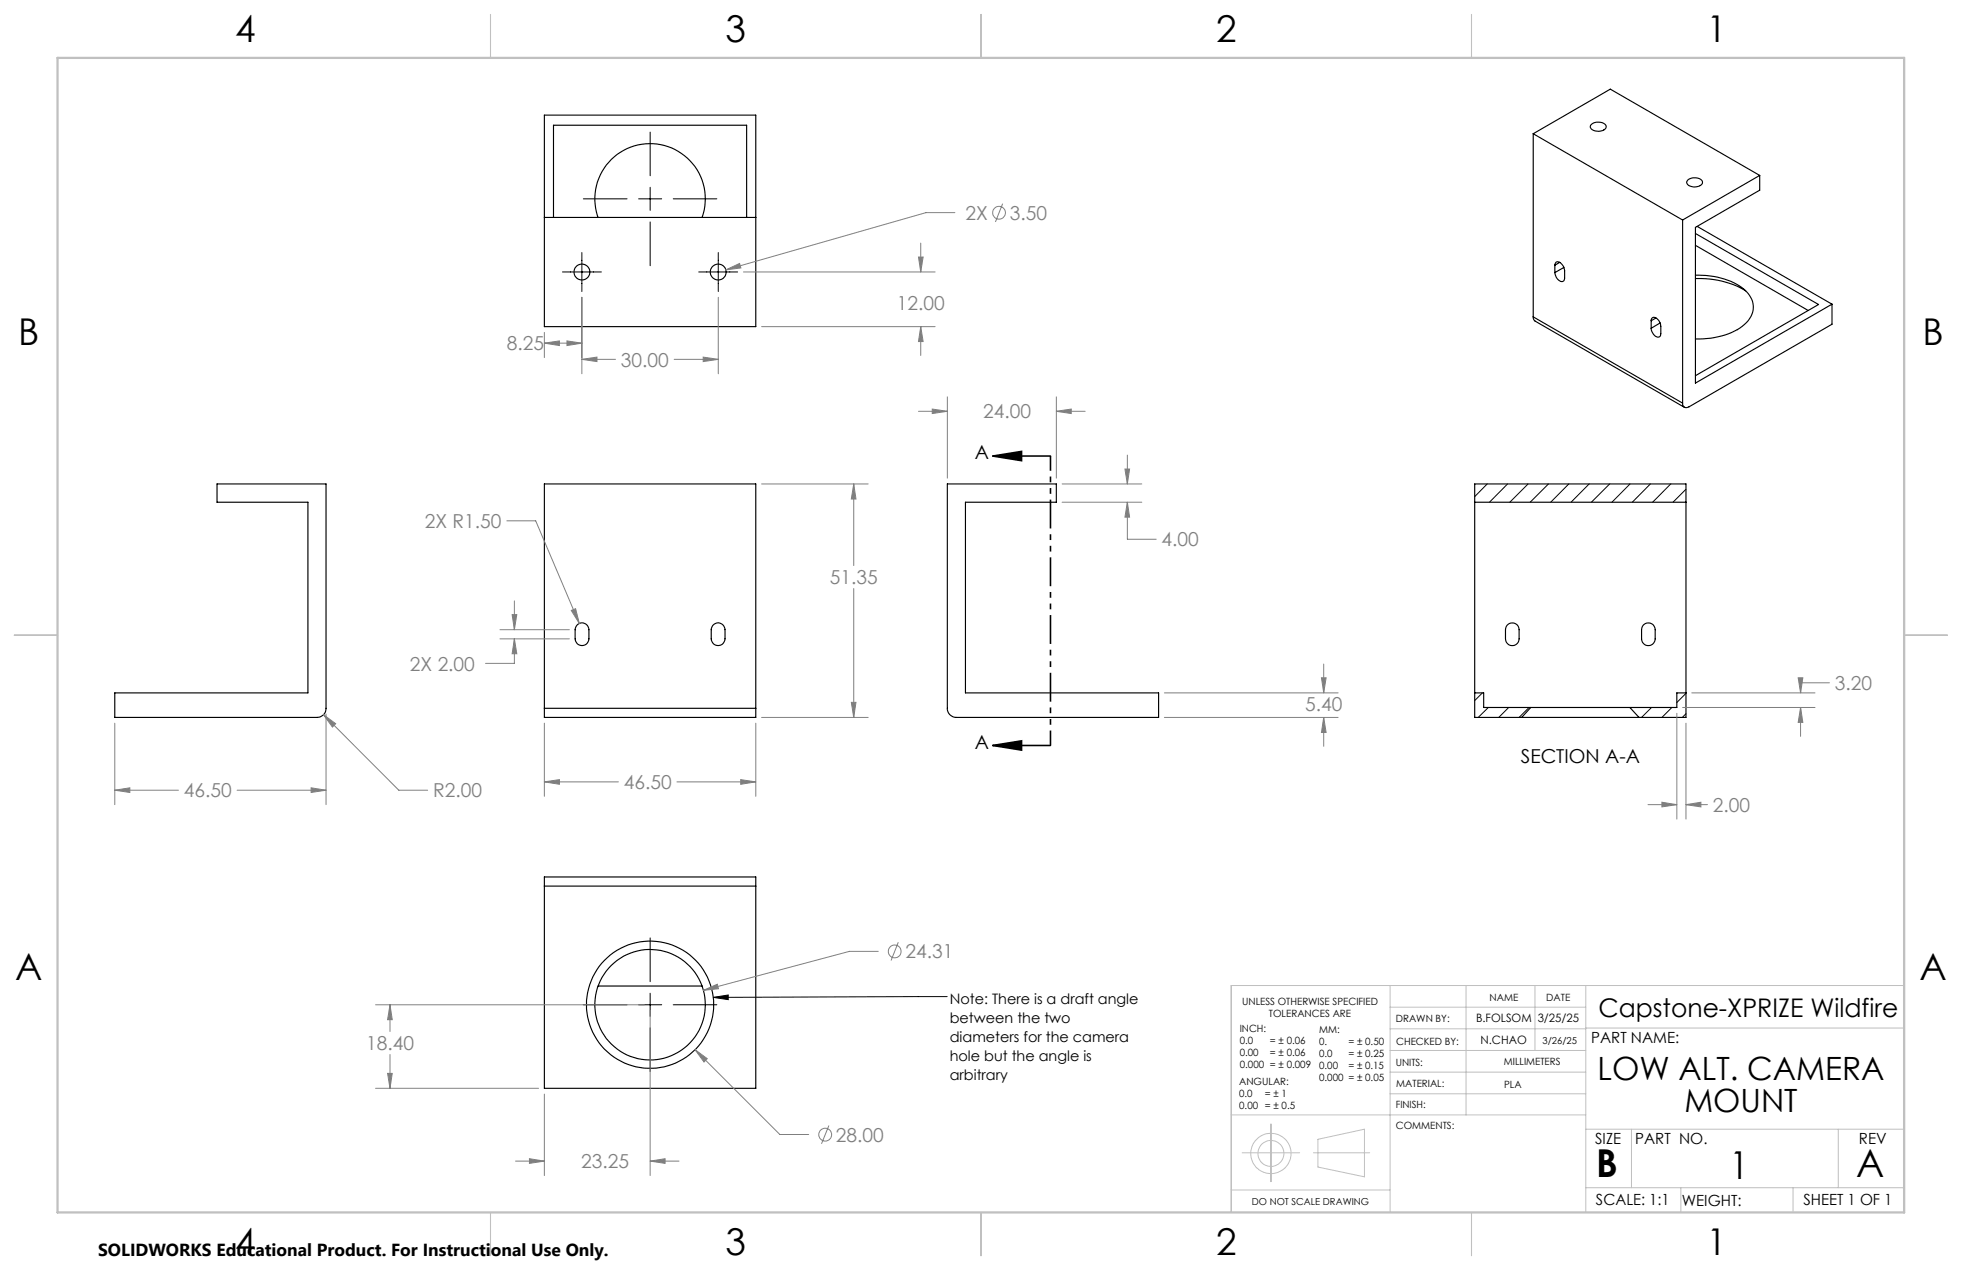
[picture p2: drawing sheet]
<svg xmlns="http://www.w3.org/2000/svg" width="432mm" height="279mm" viewBox="0 0 432 279" stroke-linecap="round" stroke-linejoin="round" font-family="sans-serif">
<g fill="none" stroke="#000" stroke-width=".25">
<path d="M119.8 25.3h46.5v46.6h-46.5zM337.4 29.4l17-9.8 32.9 19M337.4 29.4l32.9 19M337.4 29.4v40.3M350.3 27.3a2.33 2.33 0 0 1 3.2 .4 1.51 1.51 0 0 1-2 1.2 1.24 1.24 0 0 1-1.5-1.2zM371.5 39.5a2.31 2.31 0 0 1 3.2 .5 1.55 1.55 0 0 1-2 1.1 1.24 1.24 0 0 1-1.4-1.2zM387.3 38.6l-17 9.8M387.3 38.6v3.2l-14.2 8.2v34.3l30.1-17.4M119.8 47.8h46.5M121.8 47.8v-20.2h42.5v20.2M131.6 47.8a12.2 12.2 0 0 1 11.5-16.2 12.2 12.2 0 0 1 11.4 16.2M342.2 58.3a.76 .76 0 0 1 .6-.7 .76 .76 0 0 1 .9 .5l.5 .7 .1 .5v1.9a.69 .69 0 0 1-.4 .7 .69 .69 0 0 1-.8-.2l-.6-.7-.3-1"/>
<path d="M342.2 58.3v1.7M343.3 57.7l-1.1 .6M344.2 58.8l-2 1.2M370.3 48.4v40.3M373.1 51.4l27.1 15.6-27.1 15.7M373.1 54l24.8 14.3M373.5 49.8l29.7 17.1M337.4 69.7l.1 .5 .3 .4 32.9 19M337.4 69.7l32.9 19M363.4 70.6a.69 .69 0 0 1 .4-.8 .69 .69 0 0 1 .9 .3l.7 1.2 .1 2.1a.76 .76 0 0 1-.6 .8 .76 .76 0 0 1-.9-.5l-.4-.7-.2-.8M363.4 70.6v1.6M364.5 70l-1.1 .6"/>
<path d="M365.4 71l-2 1.2M373.1 60.5a15.9 15.9 0 0 1 11.1 3.5 4.8 4.8 0 0 1-.8 7.8 16.8 16.8 0 0 1-10.3 2.8M373.1 61.3a19.8 19.8 0 0 1 11.1 2.7M403.2 66.9v4.4l-31.5 18.2a.86 .86 0 0 1-1 .1 .86 .86 0 0 1-.4-.9M47.8 106.5h24v49.3a1.97 1.97 0 0 1-2 2h-44.5v-5.4h42.5v-41.9h-20zM208.5 106.5h24v4h-20v41.9h42.5v5.4h-44.5a1.97 1.97 0 0 1-2-2zM324.6 110.5h46.5M127 137.5a1.52 1.52 0 0 1 1.7-.3 1.52 1.52 0 0 1 .9 1.3v2a1.52 1.52 0 0 1-1.5 1.5 1.52 1.52 0 0 1-1.5-1.5v-2.2zM157 137.5a1.52 1.52 0 0 1 1.6-.3 1.52 1.52 0 0 1 1 1.3v2a1.52 1.52 0 0 1-1.6 1.5 1.52 1.52 0 0 1-1.5-1.5l.1-2.2zM331.7 137.5a1.51 1.51 0 0 1 1.7-.4 1.51 1.51 0 0 1 .9 1.4v2a1.5 1.5 0 0 1-1.5 1.5 1.5 1.5 0 0 1-1.5-1.5l.1-2.2zM361.7 137.5a1.51 1.51 0 0 1 1.6-.4 1.51 1.51 0 0 1 1 1.4v2a1.5 1.5 0 0 1-1.5 1.5 1.5 1.5 0 0 1-1.5-1.5v-2.2zM119.8 155.8v2h46.5v-2"/>
<path d="M119.8 155.8h46.5M119.8 155.8v-49.3h46.5v49.3M324.6 152.4h1.9v3.2h10.4M334.9 157.8h25.8M334.9 157.8h-10.3v-51.3h46.5v51.3h-10.4M336.9 155.6h21.8M336.9 155.6l-2 2.2M358.7 155.6l2 2.2M371.1 152.4h-2.1v3.2h-10.3M119.8 194.9v-2h46.5v2M119.8 194.9v44.5h46.5v-44.5M119.8 194.9h46.5"/>
<path d="M131.6 216.9h22.9"/>
<circle cx="128.1" cy="59.8" r="1.76"/>
<circle cx="158.1" cy="59.8" r="1.74"/>
<circle cx="143.1" cy="221" r="14"/>
<circle cx="143.1" cy="221.1" r="12.1"/>
</g>
<g fill="none" stroke="#000" stroke-width=".22">
<path d="M143.1 29.1v9.6M123.8 59.8h8.6M128.1 55.6v8.5M128.4 43.7h9.6M140.5 43.7h5.1M143.1 41.2v5.1M143.1 48.8v9.7M148.2 43.7h9.6M153.8 59.8h8.5M158.1 55.6v8.5M327.3 106.5l-2.7 2.8M331.8 106.5l-4 4"/>
<path d="M336.3 106.5l-4 4M340.8 106.5l-4 4M345.3 106.5l-4 4M349.7 106.5l-3.9 4M354.3 106.5l-4.1 4M358.7 106.5l-3.9 4M363.2 106.5l-4 4M367.7 106.5l-4 4M371.1 107.6l-2.9 2.9M326.2 152.4l-1.6 1.7M327.6 155.6l-2.3 2.2M332 155.6l-2.2 2.2"/>
<path d="M336.5 155.6l-2.2 2.2M359 155.6l-.2 .2M363.5 155.6l-2.2 2.2M367.9 155.6l-2.1 2.2M371.1 152.5l-2.1 2.1M371.1 157l-.9 .8M143.1 206.3v9.7M143.1 218.5v5.1M157 219.4l3.3-.5v1zM208.5 219.3l-51.5 .1M128.4 221.1h9.6M140.5 221.1h5.1"/>
<path d="M143.1 226.1v9.6M148.2 221.1h9.6"/>
</g>
<g fill="none" stroke="#808080" stroke-width=".22">
<path d="M159.7 59.4l3.1-1.4 .3 .9zM163.6 59.8h42.2M202.1 56.6h1.1l-.6 3.2zM202.6 53.5v6.3M210.1 46.8h-6.3l-44.1 12.6M220.7 44.8l-1.6 4M119.8 75.5l3.3-.5v1zM119.8 75.5h.1M119.8 73.1v5.6M119.8 75.5h8.3M124.8 75l3.3 .5-3.3 .5zM128.1 79.1l3.3-.5v1z"/>
<path d="M128.1 65.4v16.8M128.1 79.1h7.4M148.4 79.1h9.7M154.8 78.6l3.3 .5-3.3 .5zM158.1 65.4v16.8M167.6 71.9h38.2M202.6 71.9l.6 3.2h-1.1zM202.6 71.9v6.3M202.1 90.5h6.4M205.2 90l3.3 .5-3.3 .5zM208.5 87.3v17.9M232.5 90.5l3.3-.5v1z"/>
<path d="M232.5 87.3v17.9M232.5 90.5h6.3M111.5 114.6h6.4l9.6 22.6M167.6 106.5h23.5M187.9 106.5l.5 3.3h-1zM187.9 106.5v17.9M233.8 106.5h17.5M233.8 110.5h17.5M247.6 103.2h1l-.5 3.3zM248.1 110.5l.5 3.3h-1zM248.1 110.5v8.1h6.4M248.1 100.1v6.4"/>
<path d="M110 138.5h15.3M112.7 135.2h1l-.5 3.3zM113.2 132.2v6.3M125.7 134.3l1-.4 .8 3.3zM187.9 129.5v28.3M25.3 159.1v17.9M71.2 157.2l2.7 2-.7 .7zM71.2 157.2l16.6 16.6h6.3M71.8 157.1v19.9M110 140.5h15.3M113.2 140.5l.5 3.3h-1zM113.2 140.5v5.4h-6.3"/>
<path d="M119.8 159.1v16.1M166.3 159.1v16.1M167.6 157.8h23.5M187.4 154.5h1l-.5 3.3zM256.3 157.8h38.2M256.3 152.4h38.2M290.8 149.1h1.1l-.6 3.3zM291.3 157.8l.6 3.3h-1.1zM291.3 146.1v6.3M291.3 157.8v6.4M369 156.9v23.3M370.3 155.6h29.2"/>
<path d="M371.1 159.1v21.1M372.3 152.4h27.2M395.7 149.1h1.1l-.5 3.3zM396.3 155.6l.5 3.3h-1.1zM396.3 155.6v6.4M402.6 150.2h-6.3v2.2M25.3 173.8l3.3-.5v1zM25.3 173.8h14M52.2 173.8h19.6M68.5 173.3l3.3 .5-3.3 .5zM119.8 172l3.3-.5v1zM119.8 172h16.3"/>
<path d="M149 172h17.3M163 171.5l3.3 .5-3.3 .5zM362.7 177h6.3M365.8 176.5l3.2 .5-3.2 .5zM371.1 177l3.2-.5v1zM371.1 177h4.7M154.8 217.9l3.1-1.4 .2 1zM193.3 209.3h-6.4l-32.1 8.6M197.7 207.3l-1.6 4M82.7 239.4h35.8M82.7 221.1h59.1M85.3 236.1h1l-.5 3.3z"/>
<path d="M85.8 221.1l.5 3.2h-1zM85.8 221.1v5.8M85.8 232v7.4M143.1 222.3v36.3M153 230.9l2.6 2-.7 .7zM153 230.9l18.6 18.7h6.4M113.5 255.4h6.3M116.5 254.9l3.3 .5-3.3 .5zM119.8 240.7v17.9M143.1 255.4l3.3-.5v1zM143.1 255.4h6.3M182.4 247.6l-1.6 4"/>
<circle cx="219.9" cy="46.8" r="1.42"/>
<circle cx="196.9" cy="209.3" r="1.41"/>
<circle cx="181.6" cy="249.6" r="1.41"/>
</g>
<path d="M218.5 100.3l6.3-1v2.1zM218.5 100.3h12.7M218.5 164l6.3-1v2zM218.5 164h12.7" fill="none" stroke="#000" stroke-width=".35"/>
<g fill="none" stroke="#c0c0c0" stroke-width=".22">
<path d="M305.9 216.8v49.9M322.7 216.8v28.5M337.8 216.8v14.3M349 216.8v49.9M419.1 216.8h-148.1v49.9M305.9 231.1h43.1M305.9 226.3h43.1M305.9 221.6h43.1M305.9 235.9h43.1M349 226.2h70.1M271 245.3h78M273.4 253.6h12.6"/>
<path d="M279.7 247.3v12.7M289.1 253.6h12.3M290.1 250.6l10.2-2.2v10.5l-10.2-2.1zM305.9 240.6h43.1M349 248.4h70.1M359.1 248.4v12.9M404.6 248.4v12.9M271 261.8h34.9M349 261.3h70.1M369.9 261.3v5.4M394.6 261.3v5.4"/>
<circle cx="279.7" cy="253.8" r="2.86"/>
<circle cx="279.7" cy="253.8" r="4.4"/>
</g>
<path d="M231.2 100.3v63.7" fill="none" stroke="#000" stroke-width=".35" stroke-dasharray="6.3 1.3 1.3 1.3 1.3 1.3" stroke-dashoffset="3.1" stroke-linecap="butt"/>
<path d="M107.9 3.2v9.5M215.9 3.2v9.5M323.8 3.2v9.5M3.1 139.7h9.6M419.1 139.7h9.5M107.9 266.7v9.6M215.9 266.7v9.6M323.8 266.7v9.6" fill="none" stroke="#c0c0c0" stroke-width=".25"/>
<path d="M12.7 12.7h406.4v254h-406.4z" fill="none" stroke="#c0c0c0" stroke-width=".5"/>
<g fill="#000">
<path d="M157 219.4l3.3-.5v1z"/>
<path d="M218.5 100.3l6.3-1v2.1zM218.5 164l6.3-1v2z"/>
</g>
<path d="M113.2 140.5l.5 3.3h-1zM112.7 135.2h1l-.5 3.3zM163 171.5l3.3 .5-3.3 .5zM119.8 172l3.3-.5v1zM125.7 134.3l1.8 2.9-.8-3.3zM187.9 106.5l.5 3.3h-1zM187.4 154.5h1l-.5 3.3zM159.7 59.4l3.4-.5-.3-.9zM154.8 78.6l3.3 .5-3.3 .5zM128.1 79.1l3.3-.5v1zM124.8 75l3.3 .5-3.3 .5zM119.8 75.5l3.3-.5v1zM202.6 71.9l.6 3.2h-1.1zM202.1 56.6h1.1l-.6 3.2zM68.5 173.3l3.3 .5-3.3 .5zM25.3 173.8l3.3-.5v1zM71.2 157.2l2 2.7 .7-.7zM205.2 90l3.3 .5-3.3 .5zM232.5 90.5l3.3-.5v1zM247.6 103.2h1l-.5 3.3zM248.1 110.5l.5 3.3h-1zM290.8 149.1h1.1l-.6 3.3zM291.3 157.8l.6 3.3h-1.1zM154.8 217.9l3.3-.4-.2-1zM153 230.9l1.9 2.7 .7-.7zM85.3 236.1h1l-.5 3.3zM85.8 221.1l.5 3.2h-1zM143.1 255.4l3.3-.5v1zM116.5 254.9l3.3 .5-3.3 .5zM365.8 176.5l3.2 .5-3.2 .5zM371.1 177l3.2-.5v1zM395.7 149.1h1.1l-.5 3.3zM396.3 155.6l.5 3.3h-1.1z" fill="#808080"/>
<g font-size="8.5">
<text x="351.3" y="259">B</text>
<text x="380.6" y="259.4">1</text>
<text x="408.5" y="258.9">A</text>
</g>
<g font-size="8.1">
<text x="51.7" y="9.3">4</text>
<text x="159.7" y="9.3">3</text>
<text x="267.6" y="9.3">2</text>
<text x="375.6" y="9.3">1</text>
<text x="4" y="76">B</text>
<text x="423.1" y="76">B</text>
<text x="3.3" y="215.7">A</text>
<text x="422.4" y="215.7">A</text>
<text x="51.7" y="276">4</text>
<text x="159.7" y="276">3</text>
<text x="267.6" y="276">2</text>
<text x="375.6" y="276">1</text>
</g>
<g font-size="7.1">
<text x="351.6" y="237.6">LOW ALT. CAMERA</text>
<text x="370.7" y="244.6">MOUNT</text>
</g>
<text font-size="5.6" x="351.8" y="223.8">Capstone-XPRIZE Wildfire</text>
<g font-size="4.2" fill="#808080">
<text x="212.5" y="48.3">2X</text>
<text x="222.2" y="48.3">3.50</text>
<text x="197.4" y="68.3">12.00</text>
<text x="111.5" y="77.1">8.25</text>
<text x="136.7" y="80.6">30.00</text>
<text x="216.4" y="92.1">24.00</text>
<text x="93.5" y="116.2">2X R1.50</text>
<text x="255.6" y="120.2">4.00</text>
<text x="182.6" y="128.5">51.35</text>
<text x="90.2" y="147.5">2X 2.00</text>
<text x="403.8" y="151.8">3.20</text>
<text x="287.3" y="156.5">5.40</text>
<text x="137.3" y="173.6">46.50</text>
<text x="40.5" y="175.4">46.50</text>
<text x="95.3" y="175.4">R2.00</text>
<text x="377" y="178.6">2.00</text>
<text x="199.3" y="210.8">24.31</text>
<text x="80.6" y="231.1">18.40</text>
<text x="184" y="251.2">28.00</text>
<text x="127.9" y="257">23.25</text>
</g>
<g font-size="4.2">
<text x="214.5" y="101">A</text>
<text x="214.5" y="164.7">A</text>
<text x="334.7" y="167.8">SECTION A-A</text>
</g>
<text font-size="3.8" x="21.6" y="276.3">SOLIDWORKS Educational Product. For Instructional Use Only.</text>
<g font-size="3.4">
<text x="350.2" y="229.5">PART NAME:</text>
<text x="351.1" y="251.6">SIZE</text>
<text x="359.9" y="251.6">PART NO.</text>
<text x="409.1" y="251.6">REV</text>
<text x="351.2" y="265.2">SCALE: 1:1</text>
<text x="370.1" y="265.3">WEIGHT:</text>
<text x="396.9" y="265.2">SHEET 1 OF 1</text>
</g>
<g font-size="3.2">
<text x="209" y="220.9">Note: There is a draft angle</text>
<text x="209" y="225.1">between the two</text>
<text x="209" y="229.3">diameters for the camera</text>
<text x="209" y="233.5">hole but the angle is</text>
<text x="209" y="237.6">arbitrary</text>
</g>
<g font-size="2.5">
<text x="324.8" y="224.8">B.FOLSOM</text>
<text x="338.4" y="224.9">3/25/25</text>
<text x="325.8" y="229.6">N.CHAO</text>
</g>
<g font-size="2.2">
<text x="273.4" y="221.1">UNLESS OTHERWISE SPECIFIED</text>
<text x="327.8" y="220.1">NAME</text>
<text x="340.3" y="220.2">DATE</text>
<text x="272.9" y="227.1">INCH:</text>
<text x="279.3" y="223.7">TOLERANCES ARE</text>
<text x="290.3" y="227.2">MM:</text>
<text x="307.2" y="224.9">DRAWN BY:</text>
<text x="272.9" y="229.8">0.0</text>
<text x="272.9" y="232.4">0.00</text>
<text x="279.5" y="229.8">= ± 0.06</text>
<text x="279.5" y="232.4">= ± 0.06</text>
<text x="290.3" y="229.8">0.</text>
<text x="290.3" y="232.5">0.0</text>
<text x="296.8" y="229.8">= ± 0.50</text>
<text x="296.8" y="232.5">= ± 0.25</text>
<text x="307.3" y="229.8">CHECKED BY:</text>
<text x="272.7" y="238.6">ANGULAR:</text>
<text x="272.9" y="235.1">0.000 = ± 0.009</text>
<text x="290.3" y="235.1">0.00</text>
<text x="290.3" y="237.8">0.000 = ± 0.05</text>
<text x="296.8" y="235.1">= ± 0.15</text>
<text x="307.2" y="234.4">UNITS:</text>
<text x="307.3" y="239.2">MATERIAL:</text>
<text x="331" y="234.4">MILLIMETERS</text>
<text x="331" y="239.3">PLA</text>
<text x="272.7" y="241.2">0.0</text>
<text x="272.7" y="243.9">0.00 = ± 0.5</text>
<text x="278.4" y="241.2">= ± 1</text>
<text x="307.2" y="243.8">FINISH:</text>
<text x="307.2" y="248.3">COMMENTS:</text>
</g>
<g font-size="2.1">
<text x="339.5" y="229.6">3/26/25</text>
<text x="275.5" y="265.1">DO NOT SCALE DRAWING</text>
</g>
</svg>
